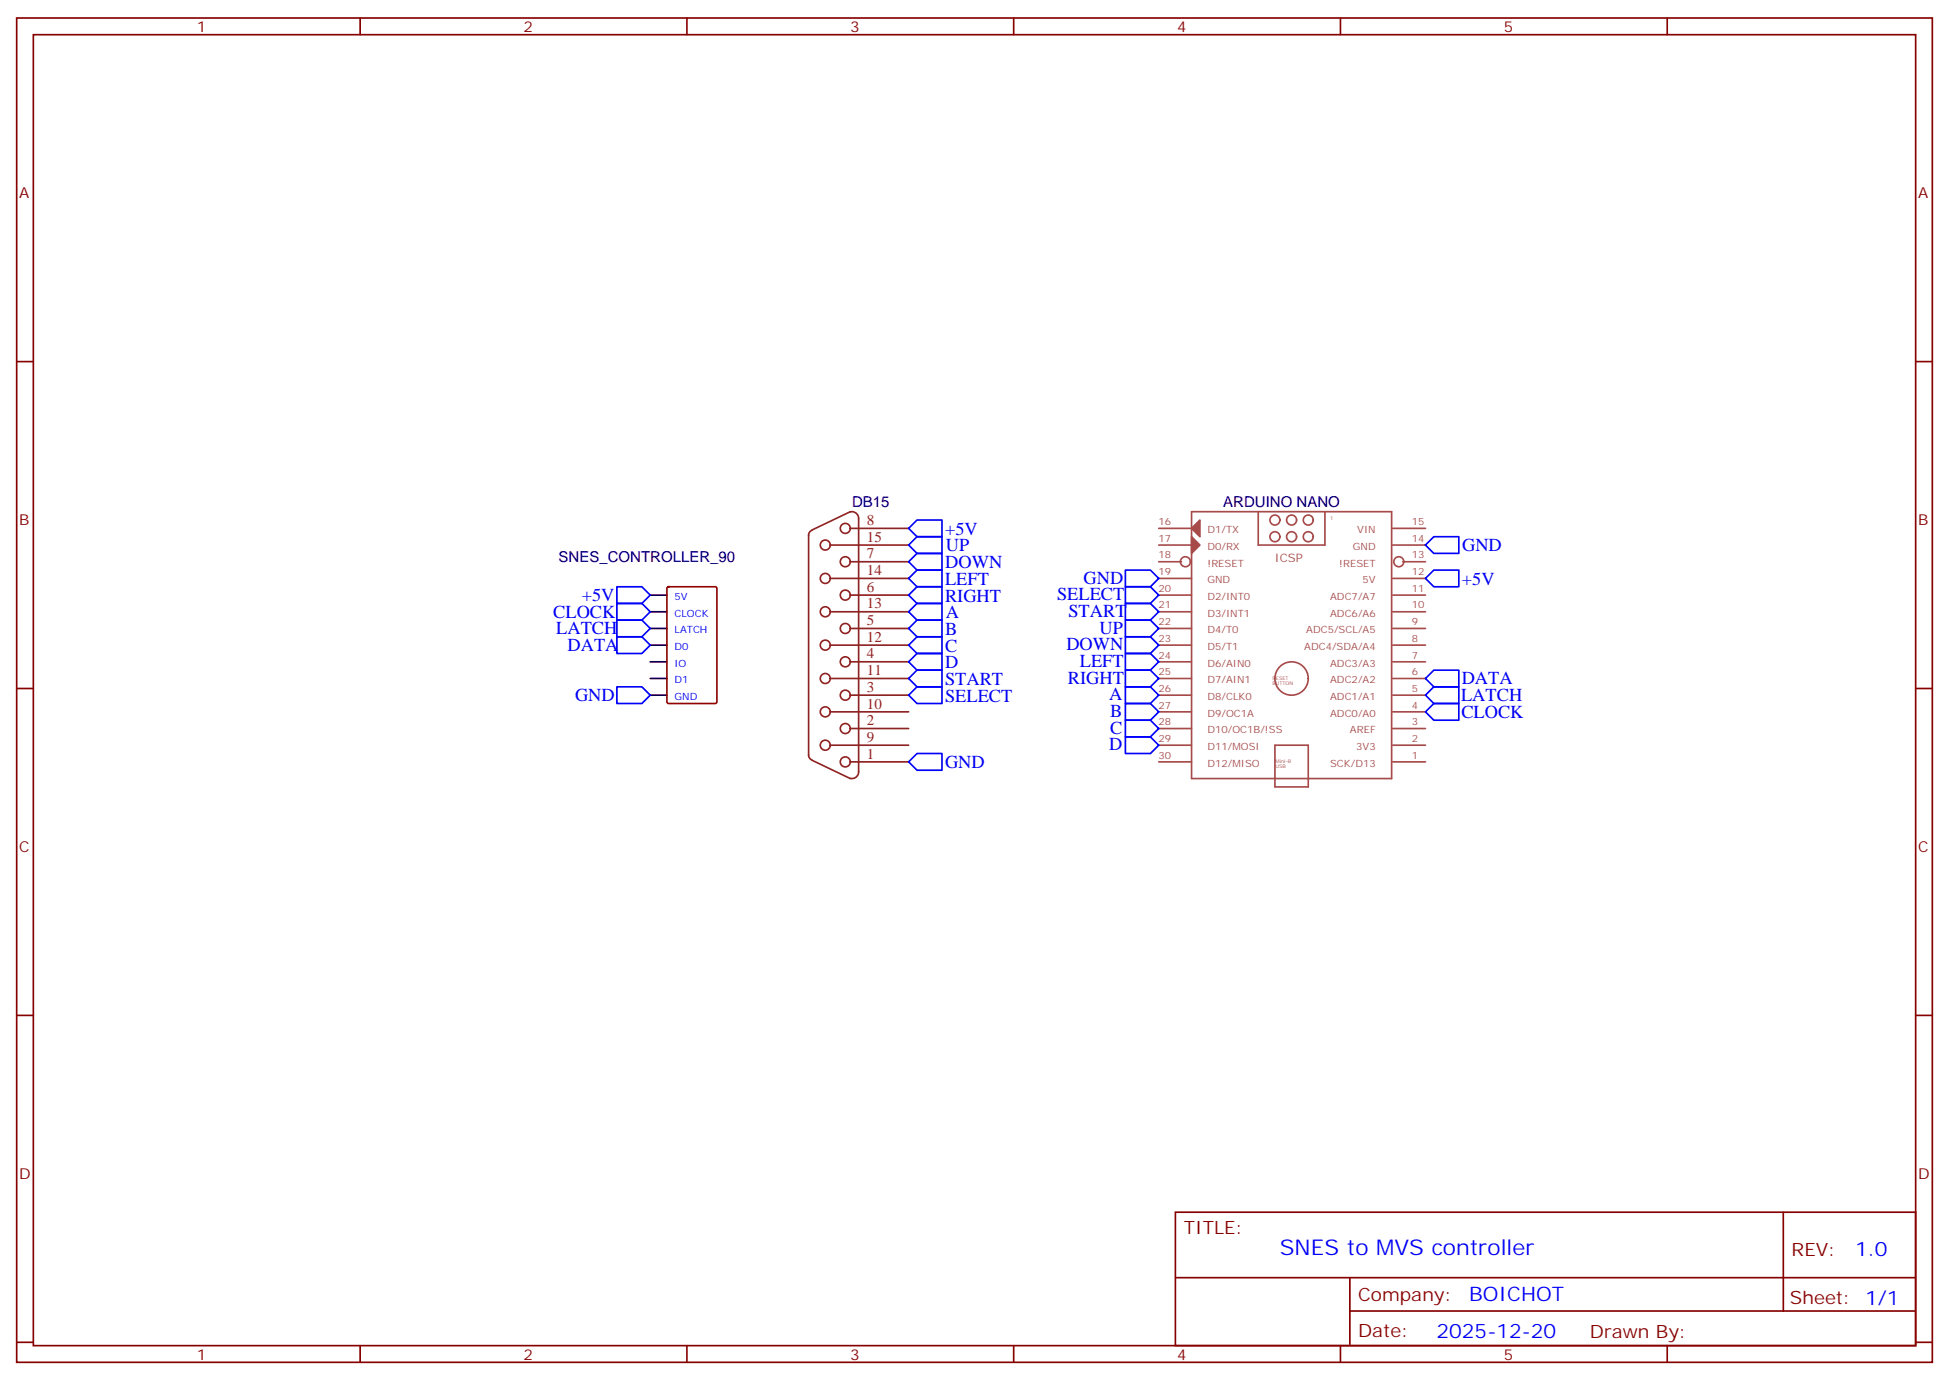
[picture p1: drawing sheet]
<svg xmlns="http://www.w3.org/2000/svg" width="412mm" height="292mm" viewBox="0 0 412 292" stroke-linecap="round" stroke-linejoin="round" font-family="sans-serif">
<g fill="none" stroke="#870000" stroke-width=".35">
<path d="M3.5 3.8h405.4v284.3h-405.4zM7.1 7.3h398.2v277.3h-398.2zM76.2 3.8v3.5M145.3 3.8v3.5M214.5 3.8v3.5M283.6 3.8v3.5M352.8 3.8v3.5M3.5 76.5h3.6M405.3 76.5h3.6M3.5 145.6h3.6M405.3 145.6h3.6M3.5 214.8h3.6"/>
<path d="M405.3 214.8h3.6M248.7 256.4h156.6v28.2h-156.6zM377.3 256.4v20.9M248.7 270.2h156.5M285.6 277.3h119.6M285.6 270.2v14.2M3.5 283.9h3.6M76.2 284.6v3.5M145.3 284.6v3.5M214.5 284.6v3.5M283.6 284.6v3.5M352.8 284.6v3.5"/>
<path d="M405.3 283.9h3.6"/>
</g>
<g fill="none" stroke="#8c2424" stroke-width=".35">
<path d="M171.1 113.2v46.5M171.8 112.2a1.06 1.06 0 0 0-.7 1M175.7 115.3h16.6M179.9 108.3l.2-.1a1.41 1.41 0 0 1 1.6 1.5M179.9 118.8h12.4M179.9 111.8h12.4M179.9 108.2l-8.1 3.9M181.7 109.6v53.8a1.41 1.41 0 0 1-1.8 1.2M175.7 136.5h16.6M175.7 129.4h16.6M175.7 122.3h16.6M179.9 140h12.4"/>
<path d="M179.9 132.9h12.4M179.9 125.9h12.4M171.1 159.7a1.06 1.06 0 0 0 .7 1M175.7 157.6h16.6M175.7 150.6h16.6M175.7 143.5h16.6M179.9 154.1h12.4M179.9 147h12.4M171.8 160.8l8.1 3.9M179.9 161.1h12.4"/>
<circle cx="174.6" cy="115.3" r="1.06"/>
<circle cx="178.9" cy="118.8" r="1.06"/>
<circle cx="178.9" cy="111.8" r="1.06"/>
<circle cx="174.6" cy="122.3" r="1.06"/>
<circle cx="174.6" cy="136.5" r="1.06"/>
<circle cx="174.6" cy="129.4" r="1.06"/>
<circle cx="178.9" cy="132.9" r="1.06"/>
<circle cx="178.9" cy="125.9" r="1.06"/>
<circle cx="178.9" cy="140" r="1.06"/>
<circle cx="174.6" cy="157.6" r="1.06"/>
<circle cx="174.6" cy="143.5" r="1.06"/>
<circle cx="174.6" cy="150.6" r="1.06"/>
<circle cx="178.9" cy="154.1" r="1.06"/>
<circle cx="178.9" cy="147" r="1.06"/>
<circle cx="178.9" cy="161.1" r="1.06"/>
</g>
<g fill="none" stroke="#00f" stroke-width=".35">
<path d="M192.3 111.8l1.7-1.8h5.3v3.5h-5.3zM192.3 115.3l1.7-1.8h5.3v3.6h-5.3zM192.3 118.8l1.7-1.7h5.3v3.5h-5.3zM301.6 115.3l1.8-1.8h5.3v3.6h-5.3zM130.5 124.1h5.3l1.8 1.8-1.8 1.7h-5.3zM130.5 127.6h5.3l1.8 1.8-1.8 1.8h-5.3zM130.5 131.2h5.3l1.8 1.7-1.8 1.8h-5.3zM130.5 134.7h5.3l1.8 1.8-1.8 1.7h-5.3zM192.3 122.3l1.7-1.7h5.3v3.5h-5.3zM192.3 125.9l1.7-1.8h5.3v3.5h-5.3zM192.3 129.4l1.7-1.8h5.3v3.6h-5.3zM192.3 132.9l1.7-1.7h5.3v3.5h-5.3z"/>
<path d="M192.3 136.5l1.7-1.8h5.3v3.5h-5.3zM192.3 140l1.7-1.8h5.3v3.5h-5.3zM238.1 124.1h5.3l1.8 1.8-1.8 1.7h-5.3zM238.1 127.6h5.3l1.8 1.8-1.8 1.8h-5.3zM238.1 131.2h5.3l1.8 1.7-1.8 1.8h-5.3zM238.1 134.7h5.3l1.8 1.8-1.8 1.7h-5.3zM238.1 138.2h5.3l1.8 1.8-1.8 1.7h-5.3zM238.1 120.6h5.3l1.8 1.7-1.8 1.8h-5.3zM301.6 122.3l1.8-1.7h5.3v3.5h-5.3zM130.5 145.3h5.3l1.8 1.7-1.8 1.8h-5.3zM192.3 147l1.7-1.7h5.3v3.5h-5.3zM192.3 143.5l1.7-1.8h5.3v3.6h-5.3z"/>
<path d="M238.1 141.7h5.3l1.8 1.8-1.8 1.8h-5.3zM238.1 155.9h5.3l1.8 1.7-1.8 1.8h-5.3zM238.1 152.3h5.3l1.8 1.8-1.8 1.8h-5.3zM238.1 148.8h5.3l1.8 1.8-1.8 1.7h-5.3zM238.1 145.3h5.3l1.8 1.7-1.8 1.8h-5.3zM301.6 147l1.8-1.7h5.3v3.5h-5.3zM301.6 143.5l1.8-1.8h5.3v3.6h-5.3zM303.4 148.8h5.3v3.5h-5.3l-1.8-1.7zM192.3 161.1l1.7-1.7h5.3v3.5h-5.3z"/>
</g>
<path d="M137.6 125.9h3.5M137.6 129.4h3.5M137.6 132.9h3.5M137.6 136.5h3.5M137.6 140h3.5M137.6 143.5h3.5M137.6 147h3.5" fill="none" stroke="#000" stroke-width=".35"/>
<path d="M141.2 124.3l.3-.2h9.8l.3 .2 .1 24.1-.2 .4h-10l-.3-.2z" fill="none" stroke="#900" stroke-width=".35"/>
<g fill="none" stroke="#a64a4a" stroke-width=".35">
<path d="M245.2 115.3h6.9M245.2 118.8h4.8M245.2 111.8h6.9M252.1 108.2h42.4v56.5h-42.4zM266.2 108.2v7.1h14.1v-7.1M270.8 110a1.06 1.06 0 0 0-1.5-1 1.06 1.06 0 0 0-.2 1.8 1.06 1.06 0 0 0 1.7-.5v-.3M274.3 110a1.06 1.06 0 0 0-1.4-1 1.06 1.06 0 0 0-.3 1.8 1.06 1.06 0 0 0 1.7-.5v-.3M277.9 110a1.06 1.06 0 0 0-1.5-1 1.06 1.06 0 0 0-.3 1.8 1.06 1.06 0 0 0 1.7-.5l.1-.3M294.7 115.3h6.9M294.7 111.8h6.9M296.8 118.8h4.8M245.2 122.3h6.9"/>
<path d="M245.2 140h6.9M245.2 136.5h6.9M245.2 132.9h6.9M245.2 129.4h6.9M245.2 125.9h6.9M294.7 122.3h6.9M294.7 140h6.9M294.7 136.5h6.9M294.7 132.9h6.9M294.7 129.4h6.9M294.7 125.9h6.9M245.2 157.6h6.9"/>
<path d="M245.2 150.6h6.9M245.2 147h6.9M245.2 143.5h6.9M245.2 154.1h6.9M269.8 157.6h7v8.8h-7zM294.7 157.6h6.9M294.7 150.6h6.9M294.7 147h6.9M294.7 143.5h6.9M294.7 154.1h6.9M245.2 161.1h6.9M294.7 161.1h6.9"/>
<circle cx="250.8" cy="118.8" r="1.06"/>
<circle cx="269.8" cy="113.5" r="1.06"/>
<circle cx="273.3" cy="113.5" r="1.06"/>
<circle cx="276.8" cy="113.5" r="1.06"/>
<circle cx="296" cy="118.8" r="1.06"/>
<circle cx="273.3" cy="143.5" r="3.5"/>
</g>
<g fill="#a64a4a" stroke="#a64a4a" stroke-width=".35">
<path d="M252.1 111.8l1.8-1.8v3.5z"/>
<path d="M252.1 113.5l1.8 1.8-1.8 1.8z"/>
</g>
<text font-size="4.6" fill="#00f" x="270.8" y="265.4">SNES to MVS controller</text>
<g font-size="4.2" fill="#00f">
<text x="392.5" y="265.7">1.0</text>
<text x="310.9" y="275.2">BOICHOT</text>
<text x="304" y="283">2025-12-20</text>
</g>
<g font-size="3.9" fill="#00f">
<text x="200" y="113.1">+5V</text>
<text x="200.2" y="116.6">UP</text>
<text x="309.4" y="116.5">GND</text>
<text x="200" y="123.7">LEFT</text>
<text x="200" y="120.2">DOWN</text>
<text x="229.3" y="123.6">GND</text>
<text x="309.3" y="123.7">+5V</text>
<text x="117.1" y="130.7">CLOCK</text>
<text x="123.1" y="127.1">+5V</text>
<text x="200" y="127.2">RIGHT</text>
<text x="200.1" y="130.8">A</text>
<text x="223.7" y="127">SELECT</text>
<text x="226.1" y="130.5">START</text>
<text x="117.7" y="134.2">LATCH</text>
<text x="120.1" y="137.7">DATA</text>
<text x="200" y="134.3">B</text>
<text x="200" y="137.8">C</text>
<text x="225.6" y="137.6">DOWN</text>
<text x="232.6" y="134">UP</text>
<text x="200" y="141.3">D</text>
<text x="228.5" y="141.1">LEFT</text>
<text x="121.7" y="148.3">GND</text>
<text x="200" y="148.4">SELECT</text>
<text x="200" y="144.9">START</text>
<text x="226" y="144.6">RIGHT</text>
<text x="234.7" y="148.1">A</text>
<text x="309.2" y="148.3">LATCH</text>
<text x="309.3" y="144.7">DATA</text>
<text x="234.9" y="155.2">C</text>
<text x="234.9" y="151.7">B</text>
<text x="309.2" y="151.9">CLOCK</text>
<text x="234.7" y="158.7">D</text>
<text x="200" y="162.4">GND</text>
</g>
<g font-size="3.9" fill="#800">
<text x="250.5" y="261">TITLE:</text>
<text x="379.1" y="265.7">REV:</text>
<text x="287.4" y="275.2">Company:</text>
<text x="378.7" y="275.8">Sheet: 1/1</text>
<text x="287.4" y="282.9">Date:</text>
<text x="336.4" y="282.9">Drawn By:</text>
</g>
<g font-size="3.2" fill="#800">
<text x="41.6" y="6.8">1</text>
<text x="110.8" y="6.8">2</text>
<text x="179.9" y="6.8">3</text>
<text x="249.1" y="6.8">4</text>
<text x="318.2" y="6.8">5</text>
<text x="4.1" y="41.9">A</text>
<text x="405.9" y="41.9">A</text>
<text x="4.1" y="111.1">B</text>
<text x="405.9" y="111.1">B</text>
<text x="4.1" y="180.2">C</text>
<text x="405.9" y="180.2">C</text>
<text x="4.1" y="249.3">D</text>
<text x="405.9" y="249.3">D</text>
<text x="41.6" y="287.6">1</text>
<text x="110.8" y="287.6">2</text>
<text x="179.9" y="287.6">3</text>
<text x="249.1" y="287.6">4</text>
<text x="318.2" y="287.6">5</text>
</g>
<g font-size="3.2" fill="#000080">
<text x="180.3" y="107.2">DB15</text>
<text x="258.8" y="107.2">ARDUINO NANO</text>
<text x="118.2" y="118.8">SNES_CONTROLLER_90</text>
</g>
<g font-size="3.2" fill="#8d2323">
<text x="183.4" y="111.1">8</text>
<text x="183.4" y="118.1">7</text>
<text x="183.4" y="114.6">15</text>
<text x="183.4" y="125.2">6</text>
<text x="183.4" y="121.6">14</text>
<text x="183.4" y="128.7">13</text>
<text x="183.4" y="132.2">5</text>
<text x="183.4" y="135.7">12</text>
<text x="183.4" y="139.3">4</text>
<text x="183.4" y="142.8">11</text>
<text x="183.4" y="146.3">3</text>
<text x="183.4" y="149.9">10</text>
<text x="183.4" y="153.4">2</text>
<text x="183.4" y="160.4">1</text>
<text x="183.4" y="156.9">9</text>
</g>
<text font-size="2.5" fill="#a54b4b" x="269.8" y="118.8">ICSP</text>
<g font-size="2.1" fill="#a54b4b">
<text x="245.2" y="111.1">16</text>
<text x="255.5" y="112.8">D1/TX</text>
<text x="287.2" y="112.8">VIN</text>
<text x="298.7" y="111.1">15</text>
<text x="245.2" y="118.1">18</text>
<text x="245.2" y="114.6">17</text>
<text x="255.5" y="119.9">!RESET</text>
<text x="255.5" y="116.3">D0/RX</text>
<text x="283.4" y="119.9">!RESET</text>
<text x="286.2" y="116.3">GND</text>
<text x="298.7" y="118.1">13</text>
<text x="298.7" y="114.6">14</text>
<text x="245.2" y="125.2">20</text>
<text x="245.2" y="121.6">19</text>
<text x="255.5" y="123.4">GND</text>
<text x="288.3" y="123.4">5V</text>
<text x="298.7" y="121.6">12</text>
<text x="298.7" y="125.2">11</text>
<text x="245.2" y="128.7">21</text>
<text x="255.5" y="126.9">D2/INT0</text>
<text x="255.5" y="130.4">D3/INT1</text>
<text x="281.4" y="130.4">ADC6/A6</text>
<text x="281.4" y="126.9">ADC7/A7</text>
<text x="298.7" y="128.7">10</text>
<text x="245.2" y="132.2">22</text>
<text x="245.2" y="135.8">23</text>
<text x="255.5" y="134">D4/T0</text>
<text x="255.5" y="137.5">D5/T1</text>
<text x="276" y="137.5">ADC4/SDA/A4</text>
<text x="276.4" y="134">ADC5/SCL/A5</text>
<text x="298.7" y="135.8">8</text>
<text x="298.7" y="132.2">9</text>
<text x="245.2" y="139.3">24</text>
<text x="245.2" y="142.8">25</text>
<text x="255.5" y="141">D6/AIN0</text>
<text x="281.4" y="141">ADC3/A3</text>
<text x="298.7" y="142.8">6</text>
<text x="298.7" y="139.3">7</text>
<text x="245.2" y="146.3">26</text>
<text x="245.2" y="149.9">27</text>
<text x="255.5" y="144.6">D7/AIN1</text>
<text x="255.5" y="148.1">D8/CLK0</text>
<text x="281.4" y="148.1">ADC1/A1</text>
<text x="281.4" y="144.6">ADC2/A2</text>
<text x="298.7" y="149.9">4</text>
<text x="298.7" y="146.3">5</text>
<text x="245.2" y="153.4">28</text>
<text x="255.5" y="151.6">D9/OC1A</text>
<text x="255.5" y="155.1">D10/OC1B/!SS</text>
<text x="281.4" y="151.6">ADC0/A0</text>
<text x="285.6" y="155.1">AREF</text>
<text x="298.7" y="153.4">3</text>
<text x="245.2" y="156.9">29</text>
<text x="245.2" y="160.5">30</text>
<text x="255.5" y="158.7">D11/MOSI</text>
<text x="287" y="158.7">3V3</text>
<text x="298.7" y="156.9">2</text>
<text x="298.7" y="160.5">1</text>
<text x="255.5" y="162.2">D12/MISO</text>
<text x="281.4" y="162.2">SCK/D13</text>
</g>
<g font-size="2.1" fill="#00f">
<text x="142.7" y="126.9">5V</text>
<text x="142.7" y="130.4">CLOCK</text>
<text x="142.7" y="134">LATCH</text>
<text x="142.7" y="137.5">D0</text>
<text x="142.7" y="141">IO</text>
<text x="142.7" y="144.6">D1</text>
<text x="142.7" y="148.1">GND</text>
</g>
<g font-size="1.1" fill="#a54b4b">
<text x="281.4" y="110">1</text>
<text x="269.2" y="143.8">RESET</text>
<text x="269.2" y="144.8">BUTTON</text>
<text x="269.9" y="161.4">Mini-B</text>
<text x="269.9" y="162.5">USB</text>
</g>
</svg>
